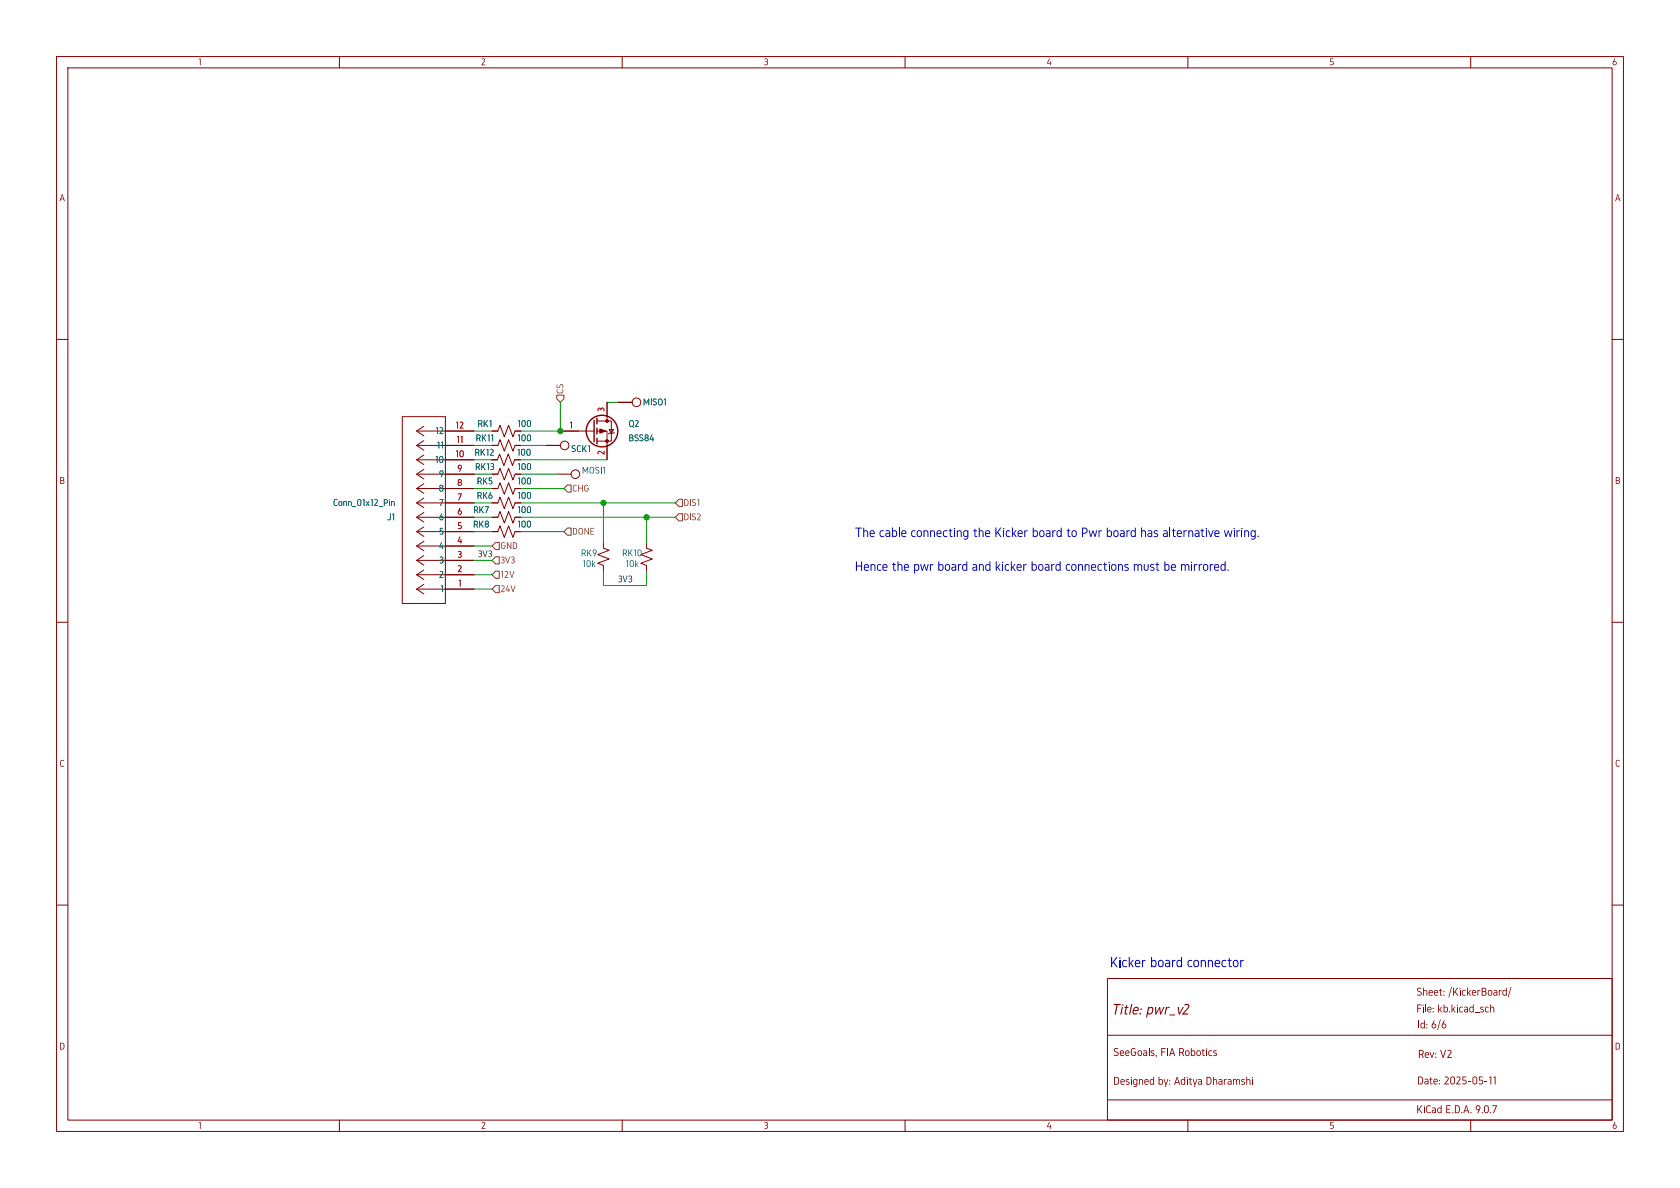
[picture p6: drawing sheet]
<svg xmlns="http://www.w3.org/2000/svg" width="297mm" height="210mm" viewBox="0 0 297 210" stroke-linecap="round" stroke-linejoin="round" font-family="sans-serif">
<g fill="none" stroke="#840000" stroke-width=".18">
<path d="M10 10h277v190h-277zM12 12h273v186h-273zM60 10v2M110 10v2M160 10v2M210 10v2M260 10v2M10 60h2M71.1 73.7h7.6v33h-7.6zM73.7 76.2h10.1M73.7 78.7h10.1M73.7 78.7l1.2 .9"/>
<path d="M73.7 76.2l1.2 .8M74.9 77.9l-1.2 .8M74.9 75.4l-1.2 .8M88 78.7l.4-1 .8 2.1 .7-2.1 .8 2.1 .4-1.1M88 76.2l.4-1 .8 2 .7-2 .8 2 .4-1M96.5 78.7h2.6M99.7 76.2h5.3M105.5 74.4h2.6v3.6h-2.6M105.5 76.2h1.8v5.1M107.3 71.1v3.3M107.7 75.9h.8l-.4 .7zM108.6 76.5l-.1 .1h-.8l-.1 .1"/>
<path d="M109.2 71.1h2.6M285 60h2M73.7 94h10.1M73.7 83.8h10.1M73.7 99.1h10.1M73.7 99.1l1.2 .8M73.7 96.5h10.1M73.7 96.5l1.2 .9M73.7 94l1.2 .8M73.7 91.4h10.1M73.7 91.4l1.2 .9M73.7 88.9h10.1"/>
<path d="M73.7 88.9l1.2 .8M73.7 86.4h10.1M73.7 86.4l1.2 .8M73.7 83.8l1.2 .9M73.7 81.3h10.1M73.7 81.3l1.2 .8M74.9 98.2l-1.2 .9M74.9 95.7l-1.2 .8M74.9 93.1l-1.2 .9M74.9 90.6l-1.2 .8M74.9 88.1l-1.2 .8M74.9 85.5l-1.2 .9"/>
<path d="M74.9 83l-1.2 .8M74.9 80.4l-1.2 .9M87 94h1l.4-1 .8 2 .7-2 .8 2 .4-1M87 91.4h1l.4-1 .8 2.1 .7-2.1 .8 2.1 .4-1.1M87.9 81.3l.4-1 .8 2 .7-2 .8 2 .4-1M88 83.8l.4-1 .8 2 .7-2 .8 2 .4-1M88 86.4l.4-1.1 .8 2.1 .7-2.1 .8 2.1 .4-1M88 88.9l.4-1 .8 2 .7-2 .8 2 .4-1M98.4 83.8h2.6M106.7 95.9v1l1 .4-2 .7 2 .8-2 .8 1 .3v1.1M114.3 95.9v1l1 .4-2 .7 2 .8-2 .8 1 .3v1.1M10 110h2"/>
<path d="M73.7 104.1h10.1M73.7 104.1l1.2 .9M73.7 101.6h10.1M73.7 101.6l1.2 .8M74.9 103.3l-1.2 .8M74.9 100.8l-1.2 .8M285 110h2M10 160h2M195.8 173h89.2v25h-89.2zM285 160h2M60 198v2M110 198v2"/>
<path d="M160 198v2M195.8 194.4h89.1M195.8 183h89.1M210 198v2M260 198v2"/>
<circle cx="99.8" cy="78.7" r=".76"/>
<circle cx="112.5" cy="71.1" r=".76"/>
<circle cx="101.7" cy="83.8" r=".76"/>
</g>
<g fill="none" stroke="#840000" stroke-width=".25">
<path d="M105 74.3v3.8M105.5 73.9v1M105.5 75.7v1M105.5 77.5v1"/>
<circle cx="106.4" cy="76.2" r="2.79"/>
</g>
<g fill="#840000" stroke="#840000" stroke-width=".18">
<path d="M106 75.8l1.1 .4-1.1 .4z"/>
<circle cx="107.3" cy="74.4" r=".25"/>
<circle cx="107.3" cy="78" r=".25"/>
</g>
<path d="M98.4 69.9h1.3v.6l-.6 .6-.7-.6zM87.6 98.4h.7v1.3h-.7l-.6-.6zM87.6 95.9h.7v1.3h-.7l-.6-.7zM100.3 93.3h.7v1.3h-.7l-.6-.6zM100.3 85.7h.7v1.3h-.7l-.6-.6zM120 90.8h.6v1.3h-.6l-.6-.7zM120 88.3h.6v1.2h-.6l-.6-.6zM87.6 101h.7v1.2h-.7l-.6-.6zM87.6 103.5h.7v1.3h-.7l-.6-.7z" fill="none" stroke="#725600" stroke-width=".18"/>
<g fill="none" stroke="#009600" stroke-width=".18">
<path d="M83.8 76.2h3.2M83.8 78.7h3.2M92.1 76.2h7.6M92.1 78.7h4.4M99.1 71.1v5.1M107.3 71.1h1.9M83.8 91.4h3.2M83.8 96.5h3.2M83.8 99.1h3.2M83.8 86.4h3.2M83.8 88.9h3.2M83.8 94h3.2"/>
<path d="M83.8 83.8h3.2M83.8 81.3h3.1M92 81.3h15.3M92.1 91.4h27.3M92.1 86.4h7.6M92.1 88.9h27.3M92.1 94h7.6M92.1 83.8h6.3M106.7 88.9v7M114.3 91.4v4.5M83.8 104.1h3.2M83.8 101.6h3.2"/>
<path d="M106.7 101v2.5h7.6v-2.5"/>
</g>
<g fill="#009600" stroke="#009600" stroke-width=".18">
<circle cx="114.3" cy="91.4" r=".46"/>
<circle cx="99.1" cy="76.2" r=".46"/>
<circle cx="106.7" cy="88.9" r=".46"/>
</g>
<text font-size="2.8" fill="#840000" x="196.4" y="180">Title:pwr_v2</text>
<text font-size="2.7" fill="#0000c2" x="196.2" y="171.6">Kickerboardconnector</text>
<g font-size="2.5" fill="#0000c2">
<text x="151.1" y="95.5">ThecableconnectingtheKickerboardto Pwrboardhasalternativewiring.</text>
<text x="151.1" y="101.5">Hencethepwrboardandkickerboardconnections</text>
<text x="200.3" y="101.5">mustbemirrored.</text>
</g>
<g font-size="2.1" fill="#840000">
<text x="250.4" y="179.5">File:kb.kicad_sch</text>
<text x="250.4" y="176.5">Sheet:/KickerBoard/</text>
<text x="250.6" y="182.3">Id:6/6</text>
<text x="196.8" y="187.2">SeeGoals,</text>
<text x="205.1" y="187.2">FIARobotics</text>
<text x="250.7" y="187.5">Rev:V2</text>
<text x="196.8" y="192.3">Designedby:AdityaDharamshi</text>
<text x="250.4" y="197.3">KiCadE.D.A.9.0.7</text>
<text x="250.5" y="192.2">Date:2025-05-11</text>
</g>
<g font-size="1.8" fill="#840000">
<text x="35" y="12">1</text>
<text x="85" y="12">2</text>
<text x="135" y="12">3</text>
<text x="185" y="12">4</text>
<text x="235" y="12">5</text>
<text x="285" y="12">6</text>
<text x="10.5" y="36">A</text>
<text x="285.5" y="36">A</text>
<text x="84.4" y="75.9">RK1</text>
<text x="91.4" y="75.9">100</text>
<text x="83.9" y="81">RK12</text>
<text x="84" y="83.5">RK13</text>
<text x="84.1" y="78.4">RK11</text>
<text x="91.4" y="81">100</text>
<text x="91.4" y="78.4">100</text>
<text x="91.4" y="83.5">100</text>
<text x="10.5" y="86">B</text>
<text x="84.3" y="88.6">RK6</text>
<text x="84.3" y="86">RK5</text>
<text x="91.4" y="86">100</text>
<text x="91.4" y="88.6">100</text>
<text x="285.5" y="86">B</text>
<text x="91.4" y="93.7">100</text>
<text x="91.4" y="91.1">100</text>
<text x="10.5" y="136">C</text>
<text x="285.5" y="136">C</text>
<text x="10.5" y="186">D</text>
<text x="285.5" y="186">D</text>
<text x="35" y="200">1</text>
<text x="85" y="200">2</text>
<text x="135" y="200">3</text>
<text x="185" y="200">4</text>
<text x="235" y="200">5</text>
<text x="285" y="200">6</text>
</g>
<g font-size="1.8" fill="#725600">
<text x="100" y="69.7" transform="rotate(-90 100 69.7)">CS</text>
<text x="101.2" y="87.3">CHG</text>
<text x="120.8" y="89.9">DIS1</text>
<text x="101.2" y="94.9">DONE</text>
<text x="120.8" y="92.4">DIS2</text>
<text x="88.5" y="100">3V3</text>
<text x="88.5" y="97.5">GND</text>
<text x="88.5" y="102.6">12V</text>
<text x="88.5" y="105.1">24V</text>
</g>
<g font-size="1.8" fill="#006464">
<text x="76.9" y="77.2">12</text>
<text x="111.1" y="75.9">Q2</text>
<text x="113.7" y="72.1">MISO1</text>
<text x="76.9" y="82.2">10</text>
<text x="77.2" y="79.7">11</text>
<text x="101" y="80.3">SCK1</text>
<text x="111.1" y="78.4">BSS84</text>
<text x="58.9" y="89.9">Conn_01x12_Pin</text>
<text x="77.6" y="87.3">8</text>
<text x="77.6" y="89.9">7</text>
<text x="77.6" y="84.8">9</text>
<text x="102.9" y="84.1">MOSI1</text>
<text x="68.4" y="92.4">J1</text>
<text x="77.6" y="92.4">6</text>
<text x="77.6" y="94.9">5</text>
<text x="83.6" y="93.7">RK8</text>
<text x="83.7" y="91.1">RK7</text>
<text x="77.6" y="97.5">4</text>
<text x="77.6" y="100">3</text>
<text x="102.7" y="98.7">RK9</text>
<text x="102.9" y="100.7">10k</text>
<text x="110" y="98.7">RK10</text>
<text x="110.6" y="100.7">10k</text>
<text x="77.6" y="102.6">2</text>
<text x="77.8" y="105.1">1</text>
</g>
<g font-size="1.8" fill="#a90000">
<text x="80.5" y="75.9">12</text>
<text x="100.6" y="75.9">1</text>
<text x="107.1" y="72.8" transform="rotate(-90 107.1 72.8)">3</text>
<text x="80.5" y="81">10</text>
<text x="80.6" y="78.5">11</text>
<text x="80.8" y="83.6">9</text>
<text x="107.1" y="80.5" transform="rotate(-90 107.1 80.5)">2</text>
<text x="80.8" y="86.1">8</text>
<text x="80.8" y="88.6">7</text>
<text x="80.8" y="91.2">6</text>
<text x="80.8" y="93.7">5</text>
<text x="80.8" y="96.3">4</text>
<text x="80.8" y="101.3">2</text>
<text x="80.9" y="98.8">3</text>
<text x="81" y="103.9">1</text>
</g>
<g font-size="1.8" fill="#0f0f0f">
<text x="84.5" y="98.7">3V3</text>
<text x="109.2" y="103.2">3V3</text>
</g>
</svg>
